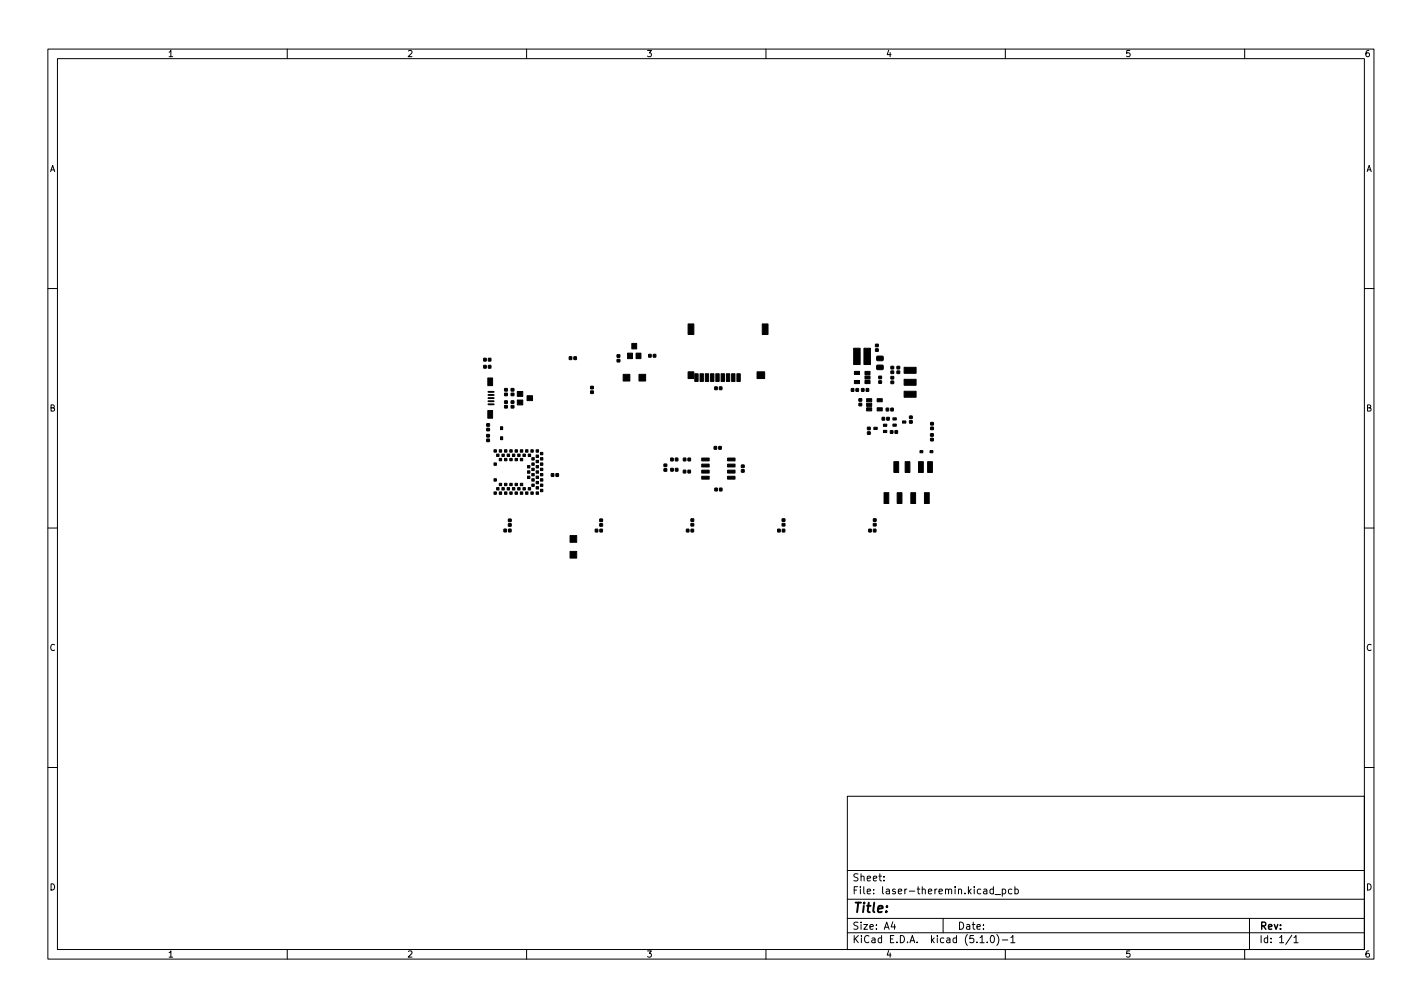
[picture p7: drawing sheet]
<svg xmlns="http://www.w3.org/2000/svg" width="297mm" height="210mm" viewBox="0 0 297 210" stroke-linecap="round" stroke-linejoin="round" font-family="sans-serif">
<g fill="none" stroke="#000" stroke-width=".21">
<path d="M10 10.2h277v190.1h-277zM12 12.2h273v186.1h-273zM60 10.2v2M110 10.2v2M160 10.2v2M210 10.2v2M260 10.2v2M10 60.2h2M285 60.2h2M10 110.2h2M285 110.2h2M10 160.2h2"/>
<path d="M177 166.3h108v32h-108zM285 160.2h2M60 198.3v2M110 198.3v2M160 198.3v2M177 194.8h108M177 191.8h108M177 187.8h108M177 181.8h108M184.6 183.8v.1M184.6 183v.1M186.5 192.5l-.4 1h1"/>
<path d="M186.9 193v1M197 191.8v3M204.7 195.8l.4-.5v1.5M204.7 196.8h.9M206.2 196.7v.1M207 195.5l.2-.2a.8 .8 0 0 1 .5 .8 .8 .8 0 0 1-.5 .7l-.2-.1-.1-.4zM207.5 185.7l-.4-.1-.3 .3 .1 .7h.6M207.5 185.1v1.5M207.9 186.8h1.1M208.2 195.1a1.72 1.72 0 0 1 0 2.3M209.4 185.7l.4-.1 .3 .3-.2 .7h-.5M209.4 196.3h1.1"/>
<path d="M209.4 185.6v1.5M210 198.3v2M211.1 195.8l.5-.5v1.5M211.1 196.8h.9M211.4 185.7l-.5-.1-.3 .3 .2 .7h.6M212 185.7l.4-.1 .3 .3-.1 .7h-.6M212 185.1v1.5M260 198.3v2M261 191.8v6.5M269.9 195.3l-1.3 1.9M270.3 195.8l.4-.5v1.5M270.3 196.8h.8"/>
</g>
<g fill="#000" stroke="#000" stroke-width=".21">
<path d="M101.1 74.8h.5l-.1 .6h-.5zM101.1 76.3h.5l-.1 .6-.5-.1zM102 74.8h.5v.6h-.5zM102 76.3h.5v.6l-.5-.1zM101.9 78.9h1v1.6h-1zM118.9 74.5h.5v.6l-.5-.1zM119.9 74.5h.5v.6l-.5-.1zM128.9 75.1l.6-.1v.5l-.6 .1zM128.9 74.1h.6v.5h-.6zM130.2 78.2h1.4v1.4h-1.4zM131.1 73.7h1v1.2h-1zM132.9 73.7h1v1.2h-1z"/>
<path d="M132 71.7h1v1.1h-1zM133.5 78.2h1.4v1.4h-1.4zM135.5 74h.5v.6l-.5-.1zM136.5 74h.5v.6l-.5-.1zM143.7 67.6h1.2v2.2h-1.2zM143.7 77.6h1.2v1.4h-1.2zM145.1 78h.7v1.6h-.7zM146.2 78h.7v1.6h-.7zM147.3 78h.7v1.6h-.7zM148.4 78h.7v1.6h-.7zM149.5 78h.7v1.6h-.7zM150.6 78h.7v1.6h-.7z"/>
<path d="M151.7 78h.7v1.6h-.7zM152.8 78h.7v1.6h-.7zM153.9 78h.7v1.6h-.7zM158.1 77.6h1.6v1.4h-1.6zM159.2 67.6h1.2v2.2h-1.2zM178.3 72.7h1.4v3.4h-1.4zM178.5 77.5h1v.7h-1zM178.5 79.4h1v.7h-1zM180.5 72.7h1.3v3.4h-1.3zM180.7 79.4h1v.7h-1zM180.7 78.5h1v.6h-1zM180.7 77.5h1v.7h-1z"/>
<path d="M182.9 71.9h.5l.1 .5h-.6zM182.9 72.8h.5l.1 .5-.6 .1zM183.6 79.5h.5v.5h-.5zM183.6 78.6l.5-.1v.5l-.5 .1zM183.2 74.4h1.2l.1 .8-1.3 .1zM183.2 76.3h1.2l.1 .8-1.3 .1zM186.1 79.6h.6v.5h-.6zM186.1 78.6h.6v.5h-.6zM186.1 76.5h.6v.5h-.6zM186.1 77.5h.6v.5h-.6zM187.4 76.5h.5v.5h-.5zM187.4 77.5h.5v.5h-.5z"/>
<path d="M188.9 76.7h2.5v1.2h-2.5zM188.9 79.2h2.5v1.2h-2.5zM101.9 85.7h1v1.6h-1zM101.7 91.7h.5v.5h-.5zM101.7 90.7h.5v.5h-.5zM101.7 89.4h.5v.5l-.5 .1zM101.7 88.5h.5v.5h-.5zM103.2 96.7h.5v.5h-.5zM103.2 93.9h.5v.5h-.5zM103.7 94.8h.5v.5h-.5zM104.3 95.7h.5v.5h-.5zM104.3 93.9h.5v.5h-.5z"/>
<path d="M104.6 89.1h.4v.6h-.4zM104.6 91.2h.4v.6h-.4zM104.8 94.8h.5v.5h-.5zM105.4 95.7h.5v.5h-.5zM105.4 93.9h.5v.5h-.5zM105.4 81.1h.6v.5h-.6zM105.4 82.1h.6v.5h-.6zM105.4 84.7h.6v.5h-.6zM105.4 83.7h.6v.5h-.6zM105.9 94.8h.5v.5h-.5zM106.5 95.7h.5v.5h-.5zM106.5 93.9h.5v.5h-.5z"/>
<path d="M107 94.8h.5v.5h-.5zM106.8 81.1h.5v.5h-.5zM106.8 82.1h.5v.5h-.5zM106.8 84.7h.5v.5h-.5zM106.8 83.7h.5v.5h-.5zM107.6 95.7h.5v.5h-.5zM107.6 93.9h.5v.5h-.5zM108.1 83.5h1.1v1h-1.1zM108.1 94.8h.5v.5h-.5zM108.7 95.7h.5v.5h-.5zM108.7 93.9h.5v.5h-.5zM108.1 81.7h1.1v1.1h-1.1z"/>
<path d="M109.2 94.8h.5v.5h-.5zM109.8 93.9h.5v.5h-.5zM110.2 99.4h.5v.5h-.5zM110.2 98.3h.5v.5h-.5zM110.2 97.2h.5v.5h-.5zM110.3 94.8h.5v.5h-.5zM110.9 93.9h.5v.5h-.5zM111.1 98.9h.5v.5h-.5zM111.1 97.8h.5v.5h-.5zM111.1 96.7h.5v.5h-.5zM111.1 95.6h.5v.5h-.5zM110.1 82.6h1.1v1h-1.1z"/>
<path d="M112 99.4h.5v.5h-.5zM112 98.3h.5v.5h-.5zM112 97.2h.5v.5h-.5zM112 96.1h.5v.5h-.5zM112 95h.5v.5h-.5zM112 93.9h.5v.5h-.5zM112.9 94.5h.5v.5h-.5zM112.9 98.9h.5v.5h-.5zM112.9 97.8h.5v.5h-.5zM112.9 96.7h.5v.5h-.5zM112.9 95.6h.5v.5h-.5zM115.2 98.9h.5v.6l-.5-.1z"/>
<path d="M116.1 98.9h.6l-.1 .6-.5-.1zM123.4 80.7h.5v.5h-.5zM123.4 81.6h.5v.5l-.5 .1zM138.7 97.9h.6v.5h-.6zM138.7 96.9h.6v.5h-.6zM140.1 95.7h.5v.5h-.5zM140.1 97.8h.5v.6l-.5-.1zM141.1 95.7h.5v.5h-.5zM141.1 97.8h.5v.6l-.5-.1zM142.7 98.2h.6l-.1 .5h-.5zM142.8 95.7h.5l-.1 .5h-.5zM143.7 98.2h.5v.5h-.5z"/>
<path d="M143.7 95.7h.5v.5h-.5zM146.6 98.2h1.5v.6h-1.5zM146.6 96.9h1.5v.6h-1.5zM146.6 95.6h1.5v.6h-1.5zM149.2 93.2h.5v.6h-.5zM149.3 80.8h.5v.6l-.5-.1zM150.2 93.2h.5l-.1 .6h-.5zM150.3 80.8h.5v.6l-.5-.1zM152 95.6h1.5v.6h-1.5zM152 96.9h1.5v.6h-1.5zM152 98.2h1.5v.6h-1.5zM154.9 98.1h.5v.5h-.5z"/>
<path d="M154.9 97.1h.5v.5h-.5zM177.8 81.1l.6 .1-.1 .5h-.5zM178.8 81.1h.5v.6h-.5zM179.4 83.3l.6-.1v.5l-.6 .1zM179.4 84.2h.6v.5h-.6zM180 81.1h.5v.6h-.5zM181 85.1h1.1v.7h-1.1zM181 84.2h1.1v.6h-1.1zM181 83.2h1.1v.7h-1.1zM180.9 81.1l.6 .1-.1 .5h-.5zM181.2 90.2h.6v.5h-.6zM181.2 89.2h.6v.5h-.6z"/>
<path d="M182.5 89.2h.7v.5h-.7zM183.2 83.2h1.1v.7h-1.1zM183.2 85.1h1.1v.7h-1.1zM184.5 88.6h.7v.4h-.7zM184.5 89.9h.7v.4h-.7zM184.3 87.2h.5v.5h-.5zM185.1 85.2h.5v.6h-.5zM185.2 87.2h.5v.5h-.5zM186 89.9h.5v.6h-.5zM186.1 85.2h.5v.6h-.5zM186.5 87.2h.7v.5h-.7zM186.5 88.5h.7v.5h-.7z"/>
<path d="M187 89.9h.5v.6h-.5zM186.7 96.4h1v2.2h-1zM188.9 81.7h2.5v1.2h-2.5zM188.5 87.9h.7v.4h-.7zM189.1 96.4h1v2.2h-1zM190 87.8h.5l.1 .5-.6 .1zM190 86.9h.5l.1 .5h-.6zM192.2 94.1h.6v.4h-.6zM191.9 96.4h1v2.2h-1zM194.3 94.1h.6v.4h-.6zM193.8 96.4h1v2.2h-1zM194.4 90.6h.5l.1 .5h-.6z"/>
<path d="M194.4 91.5h.5l.1 .5h-.6zM194.4 88.2h.6v.5h-.6zM194.4 89.2h.6v.5h-.6zM103.2 100h.5v.5h-.5zM103.2 102.7h.5v.5h-.5zM103.7 101.8h.5v.5h-.5zM104.3 100.9h.5v.5h-.5zM104.3 102.7h.5v.5h-.5zM104.8 101.8h.5v.5h-.5zM105.4 100.9h.5v.5h-.5zM105.4 102.7h.5v.5h-.5zM105.3 110.5h.5v.6l-.5-.1z"/>
<path d="M105.9 101.8h.5v.5h-.5zM106.5 100.9h.5v.5h-.5zM106.5 102.7h.5v.5h-.5zM106.2 110.5h.6l-.1 .6-.5-.1zM106.2 109.4h.6v.5h-.6zM106.2 108.4h.6v.5h-.6zM107 101.8h.5v.5h-.5zM107.6 100.9h.5v.5h-.5zM107.6 102.7h.5v.5h-.5zM108.1 101.8h.5v.5h-.5zM108.7 100.9h.5v.5h-.5zM108.7 102.7h.5v.5h-.5z"/>
<path d="M109.2 101.8h.5v.5h-.5zM109.8 102.7h.5v.5h-.5zM110.3 101.8h.5v.5h-.5zM110.9 102.7h.5v.5h-.5zM111.1 101.1h.5v.5h-.5zM111.1 100h.5v.5h-.5zM112 102.7h.5v.5h-.5zM112 101.6h.5v.5h-.5zM112 100.5h.5v.5h-.5zM112.9 102.2h.5v.5h-.5zM112.9 101.1h.5v.5h-.5zM112.9 100h.5v.5h-.5z"/>
<path d="M119.1 111.8h1.4v1.4h-1.4zM119.1 115.1h1.4v1.4h-1.4zM124.4 110.5h.5l-.1 .6-.5-.1zM125.3 110.5h.5v.6l-.5-.1zM125.3 108.4h.5l.1 .5h-.6zM125.3 109.4l.5-.1 .1 .5-.6 .1zM143.4 110.5h.5v.6l-.5-.1zM144.4 110.5h.5v.6l-.5-.1zM144.3 109.3h.6v.5h-.5zM144.3 108.3h.6v.5l-.5 .1zM146.6 99.4h1.5v.6h-1.5zM149.3 101.9h.5v.6h-.5z"/>
<path d="M150.3 101.9h.5v.6h-.5zM152 99.4h1.5v.6h-1.5zM162.5 110.5h.5l-.1 .6-.5-.1zM163.4 110.5h.5v.6l-.5-.1zM163.4 108.3h.5l.1 .5-.6 .1zM163.4 109.3h.5l.1 .5h-.6zM181.5 110.5h.5v.6l-.5-.1zM182.5 110.5h.5l-.1 .6-.5-.1zM182.4 109.3h.6v.5h-.5zM182.4 108.3h.6v.5h-.5zM184.7 102.9h1v2.2h-1zM187.4 102.9h1v2.2h-1z"/>
<path d="M190.3 102.9h1v2.2h-1zM193.1 102.9h1v2.2h-1z"/>
</g>
<path d="M102 81.8h1.1M102 82.5h1.1M102 83.1h1.1M102 83.8h1.1M102 84.4h1.1" fill="none" stroke="#000" stroke-width=".4"/>
<text font-size="2.8" x="178" y="190.6">Title:</text>
<g font-size="2.1">
<text x="178" y="184">Sheet:</text>
<text x="178" y="186.7">File: laser-theremin.kicad_pcb</text>
<text x="178" y="196.9">KiCad E.D.A. kicad (5.1.0)-1</text>
<text x="178" y="194.1">Size: A4</text>
<text x="200" y="194.1">Date:</text>
<text x="263" y="194.1">Rev:</text>
<text x="263" y="196.9">Id: 1/1</text>
</g>
<g font-size="1.8">
<text x="35" y="11.9">1</text>
<text x="85" y="11.9">2</text>
<text x="135" y="11.9">3</text>
<text x="185" y="11.9">4</text>
<text x="235" y="11.9">5</text>
<text x="285" y="11.9">6</text>
<text x="10.3" y="35.9">A</text>
<text x="285.3" y="35.9">A</text>
<text x="10.3" y="85.9">B</text>
<text x="285.3" y="85.9">B</text>
<text x="10.3" y="135.9">C</text>
<text x="285.3" y="135.9">C</text>
<text x="10.3" y="185.9">D</text>
<text x="285.3" y="185.9">D</text>
<text x="35" y="199.9">1</text>
<text x="85" y="199.9">2</text>
<text x="135" y="199.9">3</text>
<text x="185" y="199.9">4</text>
<text x="235" y="199.9">5</text>
<text x="285" y="199.9">6</text>
</g>
</svg>
